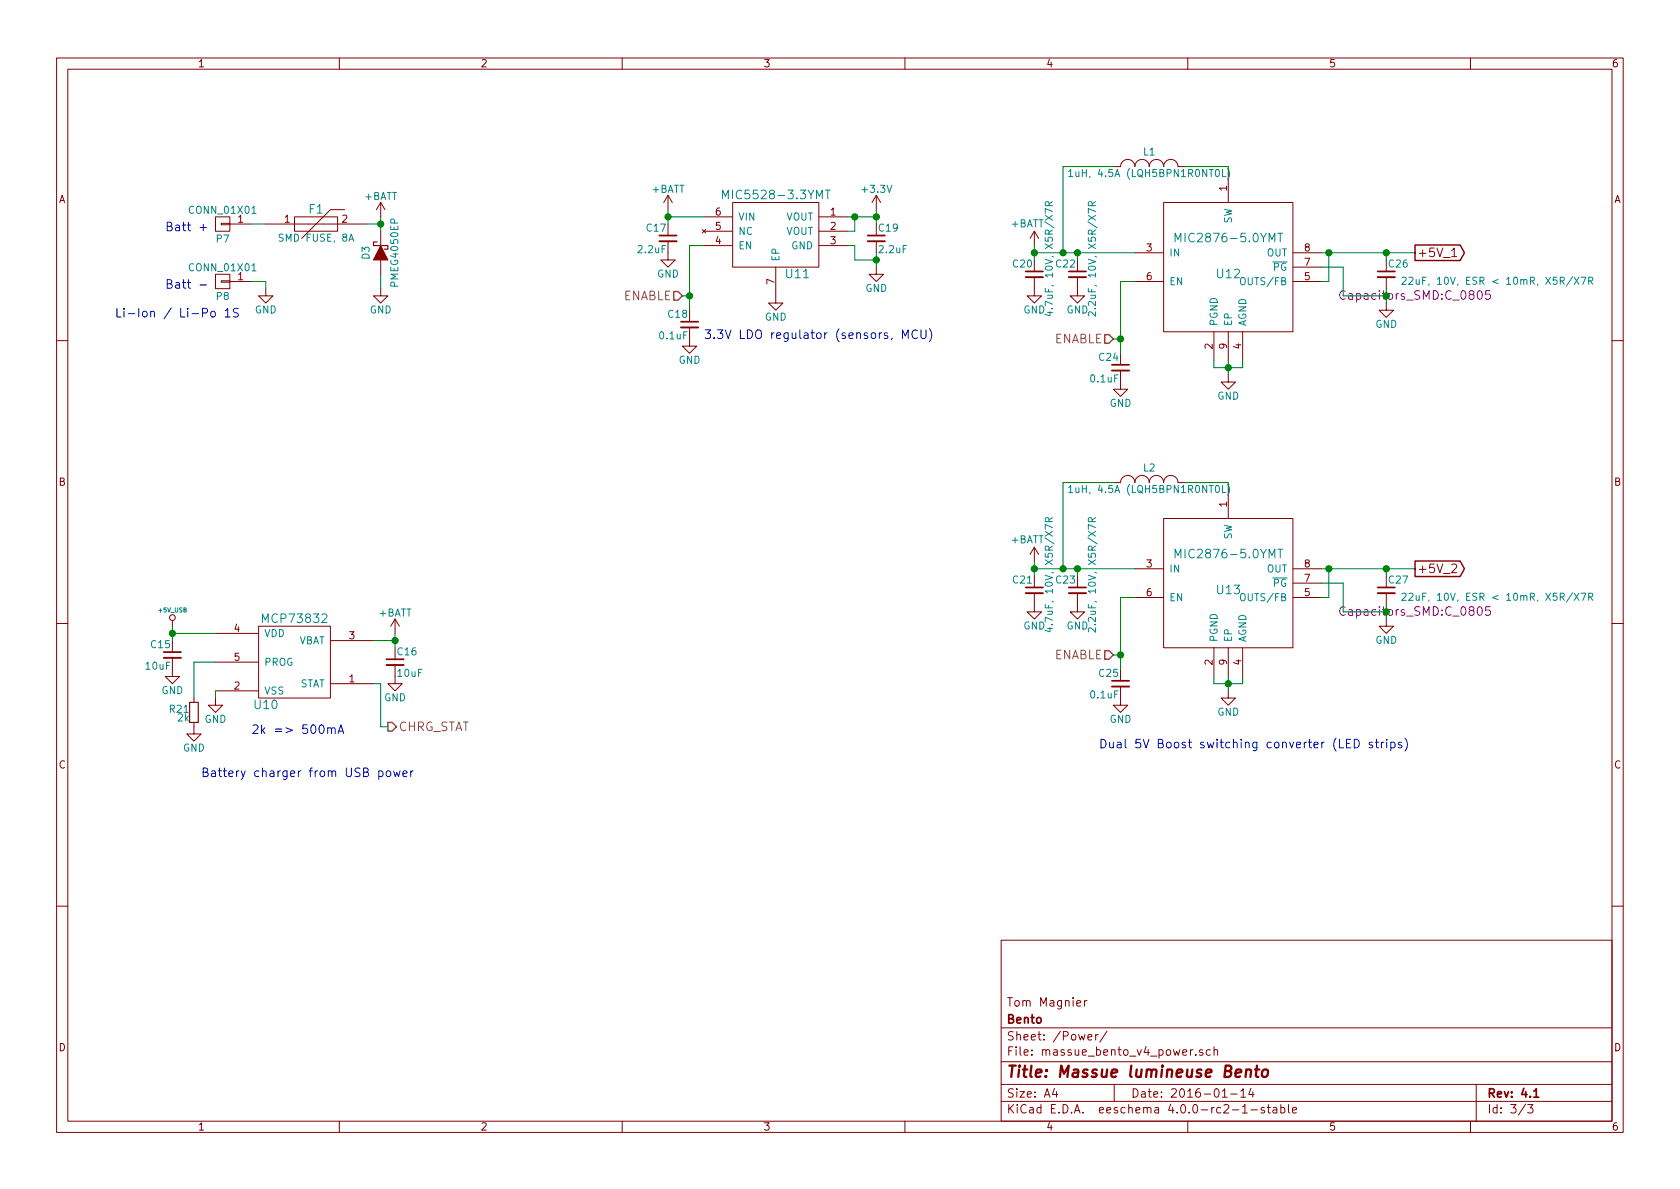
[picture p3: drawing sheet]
EESchema Schematic File Version 2
LIBS:power
LIBS:device
LIBS:transistors
LIBS:conn
LIBS:linear
LIBS:regul
LIBS:74xx
LIBS:cmos4000
LIBS:adc-dac
LIBS:memory
LIBS:xilinx
LIBS:microcontrollers
LIBS:dsp
LIBS:microchip
LIBS:analog_switches
LIBS:motorola
LIBS:texas
LIBS:intel
LIBS:audio
LIBS:interface
LIBS:digital-audio
LIBS:philips
LIBS:display
LIBS:cypress
LIBS:siliconi
LIBS:opto
LIBS:atmel
LIBS:contrib
LIBS:valves
LIBS:tom_kicad
LIBS:ESP8266
LIBS:massue_bento_v4-cache
EELAYER 25 0
EELAYER END
$Descr A4 11693 8268
encoding utf-8
Sheet 3 3
Title "Massue lumineuse Bento"
Date "2016-01-14"
Rev "4.1"
Comp "Bento"
Comment1 "Tom Magnier"
Comment2 ""
Comment3 ""
Comment4 ""
$EndDescr
$Comp
L MCP73832 U10
U 1 1
P 2050 4600
F 0 "U10" H 1850 4300 60  0000 C CNN
F 1 "MCP73832" H 2050 4900 60  0000 C CNN
F 2 "Tom:SOT-23-5" H 2050 4600 60  0001 C CNN
F 3 "" H 2050 4600 60  0000 C CNN
	1    2050 4600
	1    0    0    -1  
$EndComp
$Comp
L CONN_01X01 P7
U 1 1
P 1550 1550
F 0 "P7" H 1550 1650 50  0000 C CNN
F 1 "CONN_01X01" H 1550 1450 50  0000 C CNN
F 2 "Tom:SolderWirePad_single_2-5mmDrill" H 1550 1550 60  0001 C CNN
F 3 "" H 1550 1550 60  0000 C CNN
	1    1550 1550
	-1   0    0    1   
$EndComp
$Comp
L CONN_01X01 P8
U 1 1
P 1550 1950
F 0 "P8" H 1550 2050 50  0000 C CNN
F 1 "CONN_01X01" H 1550 1850 50  0000 C CNN
F 2 "Tom:SolderWirePad_single_2-5mmDrill" H 1550 1950 60  0001 C CNN
F 3 "" H 1550 1950 60  0000 C CNN
	1    1550 1950
	-1   0    0    1   
$EndComp
Text Notes 1150 1600 0    60   ~ 0
Batt +
Text Notes 1150 2000 0    60   ~ 0
Batt -
Text Notes 800  2200 0    60   ~ 0
Li-Ion / Li-Po 1S
$Comp
L MIC5528 U11
U 1 1
P 5400 1600
F 0 "U11" H 5550 1300 60  0000 C CNN
F 1 "MIC5528-3.3YMT" H 5400 1850 60  0000 C CNN
F 2 "Tom:DFN-6-1EP_1.2x1.2mm_Pitch0.4mm" H 5400 1600 60  0001 C CNN
F 3 "" H 5400 1600 60  0000 C CNN
	1    5400 1600
	1    0    0    -1  
$EndComp
$Comp
L +BATT #PWR047
U 1 1
P 2650 1500
F 0 "#PWR047" H 2650 1350 50  0001 C CNN
F 1 "+BATT" H 2650 1640 50  0000 C CNN
F 2 "" H 2650 1500 60  0000 C CNN
F 3 "" H 2650 1500 60  0000 C CNN
	1    2650 1500
	1    0    0    -1  
$EndComp
Wire Wire Line
	1750 1550 1850 1550
$Comp
L GND #PWR048
U 1 1
P 1850 2000
F 0 "#PWR048" H 1850 1750 50  0001 C CNN
F 1 "GND" H 1850 1850 50  0000 C CNN
F 2 "" H 1850 2000 60  0000 C CNN
F 3 "" H 1850 2000 60  0000 C CNN
	1    1850 2000
	1    0    0    -1  
$EndComp
Wire Wire Line
	1750 1950 1850 1950
Wire Wire Line
	1850 1950 1850 2000
$Comp
L MIC2876 U13
U 1 1
P 8550 4050
F 0 "U13" H 8550 4000 60  0000 C CNN
F 1 "MIC2876-5.0YMT" H 8550 4250 60  0000 C CNN
F 2 "Tom:DFN-8-1EP_2x2mm_Pitch0.5mm" H 8550 4050 60  0001 C CNN
F 3 "" H 8550 4050 60  0000 C CNN
	1    8550 4050
	1    0    0    -1  
$EndComp
$Comp
L C_Small C15
U 1 1
P 1200 4550
F 0 "C15" H 1210 4620 50  0000 L CNN
F 1 "10uF" H 1210 4470 50  0000 L CNN
F 2 "Capacitors_SMD:C_0805" H 1200 4550 60  0001 C CNN
F 3 "" H 1200 4550 60  0000 C CNN
	1    1200 4550
	-1   0    0    -1  
$EndComp
$Comp
L +5V_USB #PWR049
U 1 1
P 1200 4350
F 0 "#PWR049" H 1200 4410 30  0001 C CNN
F 1 "+5V_USB" H 1200 4460 30  0000 C CNN
F 2 "" H 1200 4350 60  0000 C CNN
F 3 "" H 1200 4350 60  0000 C CNN
	1    1200 4350
	1    0    0    -1  
$EndComp
Wire Wire Line
	1500 4400 1200 4400
Wire Wire Line
	1200 4350 1200 4450
Connection ~ 1200 4400
$Comp
L GND #PWR050
U 1 1
P 1200 4650
F 0 "#PWR050" H 1200 4400 50  0001 C CNN
F 1 "GND" H 1200 4500 50  0000 C CNN
F 2 "" H 1200 4650 60  0000 C CNN
F 3 "" H 1200 4650 60  0000 C CNN
	1    1200 4650
	1    0    0    -1  
$EndComp
$Comp
L R_Small R21
U 1 1
P 1350 4950
F 0 "R21" H 1380 4970 50  0000 L CNN
F 1 "2k" H 1380 4910 50  0000 L CNN
F 2 "Resistors_SMD:R_0603" H 1350 4950 60  0001 C CNN
F 3 "" H 1350 4950 60  0000 C CNN
	1    1350 4950
	-1   0    0    -1  
$EndComp
Wire Wire Line
	1350 4850 1350 4600
Wire Wire Line
	1350 4600 1500 4600
$Comp
L GND #PWR051
U 1 1
P 1350 5050
F 0 "#PWR051" H 1350 4800 50  0001 C CNN
F 1 "GND" H 1350 4900 50  0000 C CNN
F 2 "" H 1350 5050 60  0000 C CNN
F 3 "" H 1350 5050 60  0000 C CNN
	1    1350 5050
	1    0    0    -1  
$EndComp
$Comp
L GND #PWR052
U 1 1
P 1500 4850
F 0 "#PWR052" H 1500 4600 50  0001 C CNN
F 1 "GND" H 1500 4700 50  0000 C CNN
F 2 "" H 1500 4850 60  0000 C CNN
F 3 "" H 1500 4850 60  0000 C CNN
	1    1500 4850
	1    0    0    -1  
$EndComp
Wire Wire Line
	1500 4850 1500 4800
Text Notes 1750 5100 0    60   ~ 0
2k => 500mA
Text HLabel 2700 5050 2    60   Output ~ 0
CHRG_STAT
$Comp
L +BATT #PWR053
U 1 1
P 2750 4400
F 0 "#PWR053" H 2750 4250 50  0001 C CNN
F 1 "+BATT" H 2750 4540 50  0000 C CNN
F 2 "" H 2750 4400 60  0000 C CNN
F 3 "" H 2750 4400 60  0000 C CNN
	1    2750 4400
	1    0    0    -1  
$EndComp
Wire Wire Line
	2600 4450 2750 4450
Wire Wire Line
	2750 4400 2750 4500
$Comp
L C_Small C16
U 1 1
P 2750 4600
F 0 "C16" H 2760 4670 50  0000 L CNN
F 1 "10uF" H 2760 4520 50  0000 L CNN
F 2 "Capacitors_SMD:C_0805" H 2750 4600 60  0001 C CNN
F 3 "" H 2750 4600 60  0000 C CNN
	1    2750 4600
	1    0    0    -1  
$EndComp
Connection ~ 2750 4450
$Comp
L GND #PWR054
U 1 1
P 2750 4700
F 0 "#PWR054" H 2750 4450 50  0001 C CNN
F 1 "GND" H 2750 4550 50  0000 C CNN
F 2 "" H 2750 4700 60  0000 C CNN
F 3 "" H 2750 4700 60  0000 C CNN
	1    2750 4700
	1    0    0    -1  
$EndComp
Wire Wire Line
	2600 4750 2650 4750
Wire Wire Line
	2650 4750 2650 5050
Wire Wire Line
	2650 5050 2700 5050
Text Notes 1400 5400 0    60   ~ 0
Battery charger from USB power
Text Notes 4900 2350 0    60   ~ 0
3.3V LDO regulator (sensors, MCU)
$Comp
L GND #PWR055
U 1 1
P 5400 2050
F 0 "#PWR055" H 5400 1800 50  0001 C CNN
F 1 "GND" H 5400 1900 50  0000 C CNN
F 2 "" H 5400 2050 60  0000 C CNN
F 3 "" H 5400 2050 60  0000 C CNN
	1    5400 2050
	1    0    0    -1  
$EndComp
$Comp
L C_Small C17
U 1 1
P 4650 1650
F 0 "C17" H 4660 1720 50  0000 L CNN
F 1 "2.2uF" H 4660 1570 50  0000 L CNN
F 2 "Capacitors_SMD:C_0603" H 4650 1650 60  0001 C CNN
F 3 "" H 4650 1650 60  0000 C CNN
	1    4650 1650
	-1   0    0    -1  
$EndComp
$Comp
L C_Small C19
U 1 1
P 6100 1650
F 0 "C19" H 6110 1720 50  0000 L CNN
F 1 "2.2uF" H 6110 1570 50  0000 L CNN
F 2 "Capacitors_SMD:C_0603" H 6100 1650 60  0001 C CNN
F 3 "" H 6100 1650 60  0000 C CNN
	1    6100 1650
	1    0    0    -1  
$EndComp
$Comp
L +BATT #PWR056
U 1 1
P 4650 1450
F 0 "#PWR056" H 4650 1300 50  0001 C CNN
F 1 "+BATT" H 4650 1590 50  0000 C CNN
F 2 "" H 4650 1450 60  0000 C CNN
F 3 "" H 4650 1450 60  0000 C CNN
	1    4650 1450
	1    0    0    -1  
$EndComp
Wire Wire Line
	4650 1450 4650 1550
Wire Wire Line
	4650 1500 4900 1500
Connection ~ 4650 1500
$Comp
L GND #PWR057
U 1 1
P 4650 1750
F 0 "#PWR057" H 4650 1500 50  0001 C CNN
F 1 "GND" H 4650 1600 50  0000 C CNN
F 2 "" H 4650 1750 60  0000 C CNN
F 3 "" H 4650 1750 60  0000 C CNN
	1    4650 1750
	1    0    0    -1  
$EndComp
Text HLabel 4750 2050 0    60   Input ~ 0
ENABLE
Wire Wire Line
	4750 2050 4800 2050
Wire Wire Line
	4800 1700 4800 2150
Wire Wire Line
	4800 1700 4900 1700
Wire Wire Line
	5900 1500 6100 1500
Wire Wire Line
	6100 1450 6100 1550
Wire Wire Line
	5900 1600 5950 1600
Wire Wire Line
	5950 1600 5950 1500
Connection ~ 5950 1500
$Comp
L GND #PWR058
U 1 1
P 6100 1850
F 0 "#PWR058" H 6100 1600 50  0001 C CNN
F 1 "GND" H 6100 1700 50  0000 C CNN
F 2 "" H 6100 1850 60  0000 C CNN
F 3 "" H 6100 1850 60  0000 C CNN
	1    6100 1850
	1    0    0    -1  
$EndComp
Wire Wire Line
	5900 1700 5950 1700
Wire Wire Line
	5950 1700 5950 1800
Wire Wire Line
	5950 1800 6100 1800
Wire Wire Line
	6100 1750 6100 1850
Connection ~ 6100 1800
$Comp
L C_Small C18
U 1 1
P 4800 2250
F 0 "C18" H 4810 2320 50  0000 L CNN
F 1 "0.1uF" H 4810 2170 50  0000 L CNN
F 2 "Capacitors_SMD:C_0603" H 4800 2250 60  0001 C CNN
F 3 "" H 4800 2250 60  0000 C CNN
	1    4800 2250
	-1   0    0    -1  
$EndComp
Connection ~ 4800 2050
$Comp
L GND #PWR059
U 1 1
P 4800 2350
F 0 "#PWR059" H 4800 2100 50  0001 C CNN
F 1 "GND" H 4800 2200 50  0000 C CNN
F 2 "" H 4800 2350 60  0000 C CNN
F 3 "" H 4800 2350 60  0000 C CNN
	1    4800 2350
	1    0    0    -1  
$EndComp
$Comp
L C_Small C23
U 1 1
P 7500 4100
F 0 "C23" H 7510 4170 50  0000 L CNN
F 1 "2.2uF, 10V, X5R/X7R" V 7400 3800 50  0000 L CNN
F 2 "Capacitors_SMD:C_0603" H 7500 4100 60  0001 C CNN
F 3 "" H 7500 4100 60  0000 C CNN
	1    7500 4100
	-1   0    0    -1  
$EndComp
$Comp
L GND #PWR060
U 1 1
P 8550 4800
F 0 "#PWR060" H 8550 4550 50  0001 C CNN
F 1 "GND" H 8550 4650 50  0000 C CNN
F 2 "" H 8550 4800 60  0000 C CNN
F 3 "" H 8550 4800 60  0000 C CNN
	1    8550 4800
	1    0    0    -1  
$EndComp
Wire Wire Line
	8450 4700 8450 4750
Wire Wire Line
	8450 4750 8650 4750
Wire Wire Line
	8550 4700 8550 4800
Connection ~ 8550 4750
Wire Wire Line
	8650 4750 8650 4700
$Comp
L C_Small C27
U 1 1
P 9650 4100
F 0 "C27" H 9660 4170 50  0000 L CNN
F 1 "22uF, 10V, ESR < 10mR, X5R/X7R" H 9750 4050 50  0000 L CNN
F 2 "Capacitors_SMD:C_0805" H 9850 3950 60  0000 C CNN
F 3 "" H 9650 4100 60  0000 C CNN
	1    9650 4100
	1    0    0    -1  
$EndComp
$Comp
L C_Small C25
U 1 1
P 7800 4750
F 0 "C25" H 7810 4820 50  0000 L CNN
F 1 "0.1uF" H 7810 4670 50  0000 L CNN
F 2 "Capacitors_SMD:C_0603" H 7800 4750 60  0001 C CNN
F 3 "" H 7800 4750 60  0000 C CNN
	1    7800 4750
	-1   0    0    -1  
$EndComp
Wire Wire Line
	9200 4050 9350 4050
Wire Wire Line
	9350 4050 9350 4250
$Comp
L C_Small C21
U 1 1
P 7200 4100
F 0 "C21" H 7210 4170 50  0000 L CNN
F 1 "4.7uF, 10V, X5R/X7R" V 7100 3800 50  0000 L CNN
F 2 "Capacitors_SMD:C_0805" H 7200 4100 60  0001 C CNN
F 3 "" H 7200 4100 60  0000 C CNN
	1    7200 4100
	-1   0    0    -1  
$EndComp
$Comp
L +BATT #PWR061
U 1 1
P 7200 3900
F 0 "#PWR061" H 7200 3750 50  0001 C CNN
F 1 "+BATT" H 7150 4050 50  0000 C CNN
F 2 "" H 7200 3900 60  0000 C CNN
F 3 "" H 7200 3900 60  0000 C CNN
	1    7200 3900
	1    0    0    -1  
$EndComp
Wire Wire Line
	7200 3900 7200 4000
Wire Wire Line
	7200 3950 7900 3950
Connection ~ 7200 3950
Wire Wire Line
	7500 3950 7500 4000
Connection ~ 7500 3950
$Comp
L GND #PWR062
U 1 1
P 7200 4200
F 0 "#PWR062" H 7200 3950 50  0001 C CNN
F 1 "GND" H 7200 4050 50  0000 C CNN
F 2 "" H 7200 4200 60  0000 C CNN
F 3 "" H 7200 4200 60  0000 C CNN
	1    7200 4200
	1    0    0    -1  
$EndComp
$Comp
L GND #PWR063
U 1 1
P 7500 4200
F 0 "#PWR063" H 7500 3950 50  0001 C CNN
F 1 "GND" H 7500 4050 50  0000 C CNN
F 2 "" H 7500 4200 60  0000 C CNN
F 3 "" H 7500 4200 60  0000 C CNN
	1    7500 4200
	1    0    0    -1  
$EndComp
Text HLabel 7750 4550 0    60   Input ~ 0
ENABLE
Wire Wire Line
	7750 4550 7800 4550
Wire Wire Line
	7800 4150 7800 4650
Wire Wire Line
	7800 4150 7900 4150
Connection ~ 7800 4550
$Comp
L GND #PWR064
U 1 1
P 7800 4850
F 0 "#PWR064" H 7800 4600 50  0001 C CNN
F 1 "GND" H 7800 4700 50  0000 C CNN
F 2 "" H 7800 4850 60  0000 C CNN
F 3 "" H 7800 4850 60  0000 C CNN
	1    7800 4850
	1    0    0    -1  
$EndComp
$Comp
L INDUCTOR_SMALL L2
U 1 1
P 8000 3350
F 0 "L2" H 8000 3450 50  0000 C CNN
F 1 "1uH, 4.5A (LQH5BPN1R0NT0L)" H 8000 3300 50  0000 C CNN
F 2 "Tom:LQH5BP_Murata_ind" H 8000 3350 60  0001 C CNN
F 3 "" H 8000 3350 60  0000 C CNN
	1    8000 3350
	1    0    0    -1  
$EndComp
Wire Wire Line
	7400 3350 7750 3350
Wire Wire Line
	8250 3350 8550 3350
Wire Wire Line
	8550 3350 8550 3400
Wire Wire Line
	7400 3950 7400 3350
Connection ~ 7400 3950
Wire Wire Line
	9200 3950 9850 3950
Wire Wire Line
	9650 3950 9650 4000
Wire Wire Line
	9200 4150 9250 4150
Wire Wire Line
	9250 4150 9250 3950
Connection ~ 9250 3950
$Comp
L GND #PWR065
U 1 1
P 9650 4300
F 0 "#PWR065" H 9650 4050 50  0001 C CNN
F 1 "GND" H 9650 4150 50  0000 C CNN
F 2 "" H 9650 4300 60  0000 C CNN
F 3 "" H 9650 4300 60  0000 C CNN
	1    9650 4300
	1    0    0    -1  
$EndComp
Wire Wire Line
	9650 4200 9650 4300
Wire Wire Line
	9350 4250 9650 4250
Connection ~ 9650 4250
$Comp
L +3.3V #PWR066
U 1 1
P 6100 1450
F 0 "#PWR066" H 6100 1300 50  0001 C CNN
F 1 "+3.3V" H 6100 1590 50  0000 C CNN
F 2 "" H 6100 1450 60  0000 C CNN
F 3 "" H 6100 1450 60  0000 C CNN
	1    6100 1450
	1    0    0    -1  
$EndComp
Connection ~ 6100 1500
Text GLabel 9850 3950 2    60   Output ~ 0
+5V_2
Connection ~ 9650 3950
$Comp
L MIC2876 U12
U 1 1
P 8550 1850
F 0 "U12" H 8550 1800 60  0000 C CNN
F 1 "MIC2876-5.0YMT" H 8550 2050 60  0000 C CNN
F 2 "Tom:DFN-8-1EP_2x2mm_Pitch0.5mm" H 8550 1850 60  0001 C CNN
F 3 "" H 8550 1850 60  0000 C CNN
	1    8550 1850
	1    0    0    -1  
$EndComp
$Comp
L C_Small C22
U 1 1
P 7500 1900
F 0 "C22" H 7510 1970 50  0000 L CNN
F 1 "2.2uF, 10V, X5R/X7R" V 7400 1600 50  0000 L CNN
F 2 "Capacitors_SMD:C_0603" H 7500 1900 60  0001 C CNN
F 3 "" H 7500 1900 60  0000 C CNN
	1    7500 1900
	-1   0    0    -1  
$EndComp
$Comp
L GND #PWR067
U 1 1
P 8550 2600
F 0 "#PWR067" H 8550 2350 50  0001 C CNN
F 1 "GND" H 8550 2450 50  0000 C CNN
F 2 "" H 8550 2600 60  0000 C CNN
F 3 "" H 8550 2600 60  0000 C CNN
	1    8550 2600
	1    0    0    -1  
$EndComp
Wire Wire Line
	8450 2500 8450 2550
Wire Wire Line
	8450 2550 8650 2550
Wire Wire Line
	8550 2500 8550 2600
Connection ~ 8550 2550
Wire Wire Line
	8650 2550 8650 2500
$Comp
L C_Small C26
U 1 1
P 9650 1900
F 0 "C26" H 9660 1970 50  0000 L CNN
F 1 "22uF, 10V, ESR < 10mR, X5R/X7R" H 9750 1850 50  0000 L CNN
F 2 "Capacitors_SMD:C_0805" H 9850 1750 60  0000 C CNN
F 3 "" H 9650 1900 60  0000 C CNN
	1    9650 1900
	1    0    0    -1  
$EndComp
$Comp
L C_Small C24
U 1 1
P 7800 2550
F 0 "C24" H 7810 2620 50  0000 L CNN
F 1 "0.1uF" H 7810 2470 50  0000 L CNN
F 2 "Capacitors_SMD:C_0603" H 7800 2550 60  0001 C CNN
F 3 "" H 7800 2550 60  0000 C CNN
	1    7800 2550
	-1   0    0    -1  
$EndComp
Wire Wire Line
	9200 1850 9350 1850
Wire Wire Line
	9350 1850 9350 2050
$Comp
L C_Small C20
U 1 1
P 7200 1900
F 0 "C20" H 7210 1970 50  0000 L CNN
F 1 "4.7uF, 10V, X5R/X7R" V 7100 1600 50  0000 L CNN
F 2 "Capacitors_SMD:C_0805" H 7200 1900 60  0001 C CNN
F 3 "" H 7200 1900 60  0000 C CNN
	1    7200 1900
	-1   0    0    -1  
$EndComp
$Comp
L +BATT #PWR068
U 1 1
P 7200 1700
F 0 "#PWR068" H 7200 1550 50  0001 C CNN
F 1 "+BATT" H 7150 1850 50  0000 C CNN
F 2 "" H 7200 1700 60  0000 C CNN
F 3 "" H 7200 1700 60  0000 C CNN
	1    7200 1700
	1    0    0    -1  
$EndComp
Wire Wire Line
	7200 1700 7200 1800
Wire Wire Line
	7200 1750 7900 1750
Connection ~ 7200 1750
Wire Wire Line
	7500 1750 7500 1800
Connection ~ 7500 1750
$Comp
L GND #PWR069
U 1 1
P 7200 2000
F 0 "#PWR069" H 7200 1750 50  0001 C CNN
F 1 "GND" H 7200 1850 50  0000 C CNN
F 2 "" H 7200 2000 60  0000 C CNN
F 3 "" H 7200 2000 60  0000 C CNN
	1    7200 2000
	1    0    0    -1  
$EndComp
$Comp
L GND #PWR070
U 1 1
P 7500 2000
F 0 "#PWR070" H 7500 1750 50  0001 C CNN
F 1 "GND" H 7500 1850 50  0000 C CNN
F 2 "" H 7500 2000 60  0000 C CNN
F 3 "" H 7500 2000 60  0000 C CNN
	1    7500 2000
	1    0    0    -1  
$EndComp
Text HLabel 7750 2350 0    60   Input ~ 0
ENABLE
Wire Wire Line
	7750 2350 7800 2350
Wire Wire Line
	7800 1950 7800 2450
Wire Wire Line
	7800 1950 7900 1950
Connection ~ 7800 2350
$Comp
L GND #PWR071
U 1 1
P 7800 2650
F 0 "#PWR071" H 7800 2400 50  0001 C CNN
F 1 "GND" H 7800 2500 50  0000 C CNN
F 2 "" H 7800 2650 60  0000 C CNN
F 3 "" H 7800 2650 60  0000 C CNN
	1    7800 2650
	1    0    0    -1  
$EndComp
$Comp
L INDUCTOR_SMALL L1
U 1 1
P 8000 1150
F 0 "L1" H 8000 1250 50  0000 C CNN
F 1 "1uH, 4.5A (LQH5BPN1R0NT0L)" H 8000 1100 50  0000 C CNN
F 2 "Tom:LQH5BP_Murata_ind" H 8000 1150 60  0001 C CNN
F 3 "" H 8000 1150 60  0000 C CNN
	1    8000 1150
	1    0    0    -1  
$EndComp
Wire Wire Line
	7400 1150 7750 1150
Wire Wire Line
	8250 1150 8550 1150
Wire Wire Line
	8550 1150 8550 1200
Wire Wire Line
	7400 1750 7400 1150
Connection ~ 7400 1750
Wire Wire Line
	9200 1750 9850 1750
Wire Wire Line
	9650 1750 9650 1800
Wire Wire Line
	9200 1950 9250 1950
Wire Wire Line
	9250 1950 9250 1750
Connection ~ 9250 1750
$Comp
L GND #PWR072
U 1 1
P 9650 2100
F 0 "#PWR072" H 9650 1850 50  0001 C CNN
F 1 "GND" H 9650 1950 50  0000 C CNN
F 2 "" H 9650 2100 60  0000 C CNN
F 3 "" H 9650 2100 60  0000 C CNN
	1    9650 2100
	1    0    0    -1  
$EndComp
Wire Wire Line
	9650 2000 9650 2100
Wire Wire Line
	9350 2050 9650 2050
Connection ~ 9650 2050
Text GLabel 9850 1750 2    60   Output ~ 0
+5V_1
Connection ~ 9650 1750
Text Notes 7650 5200 0    60   ~ 0
Dual 5V Boost switching converter (LED strips)
$Comp
L PTC_FUSE F1
U 1 1
P 2200 1550
F 0 "F1" H 2200 1650 60  0000 C CNN
F 1 "SMD FUSE, 8A" H 2200 1450 50  0000 C CNN
F 2 "Fuse_Holders_and_Fuses:Fuse_SMD1206_HandSoldering" H 2200 1550 60  0001 C CNN
F 3 "" H 2200 1550 60  0000 C CNN
	1    2200 1550
	1    0    0    -1  
$EndComp
$Comp
L D_Schottky D3
U 1 1
P 2650 1750
F 0 "D3" H 2650 1850 50  0000 C CNN
F 1 "PMEG4050EP" H 2650 1650 50  0000 C CNN
F 2 "Diodes_SMD:SMA_Standard" H 2650 1750 60  0001 C CNN
F 3 "" H 2650 1750 60  0000 C CNN
	1    2650 1750
	0    -1   1    0   
$EndComp
Wire Wire Line
	2550 1550 2650 1550
Wire Wire Line
	2650 1500 2650 1600
Connection ~ 2650 1550
$Comp
L GND #PWR073
U 1 1
P 2650 2000
F 0 "#PWR073" H 2650 1750 50  0001 C CNN
F 1 "GND" H 2650 1850 50  0000 C CNN
F 2 "" H 2650 2000 60  0000 C CNN
F 3 "" H 2650 2000 60  0000 C CNN
	1    2650 2000
	1    0    0    -1  
$EndComp
Wire Wire Line
	2650 2000 2650 1900
$EndSCHEMATC
